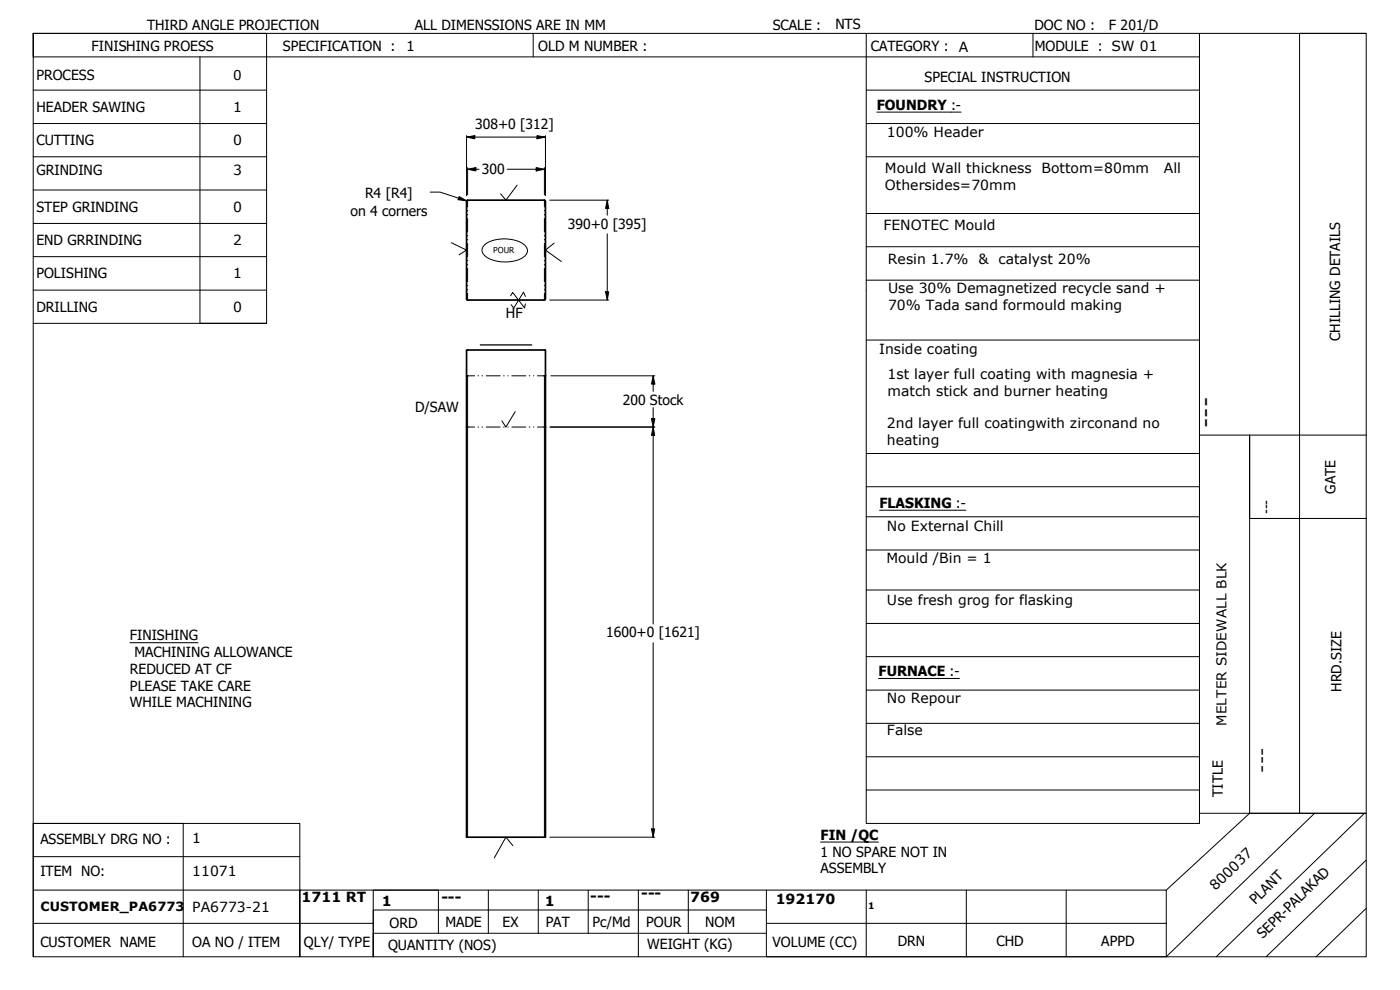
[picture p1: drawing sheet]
<svg xmlns="http://www.w3.org/2000/svg" width="420mm" height="297mm" viewBox="0 0 420 297" stroke-linecap="round" stroke-linejoin="round" font-family="sans-serif">
<!-- layer: Visible (ANSI) -->
<path d="M140 60.4l.1 29.5 23.3 .1M163.4 60.1l.2 .2M163.4 60.1h-23.1l-.3 .2M163.7 60.4v29.3M163.6 89.7l-.2 .3M163.4 112.8h.3M163.7 112.8v-7.8h-23.7v7.8h.3h-.3v15.3h.3h-.3v123.1h23.7v-123.1M163.7 112.8v15.3M163.4 128.1h.3" fill="none" stroke="#000" stroke-width=".51"/>
<!-- layer: Visible Narrow (ANSI) -->
<path d="M140.3 112.8v138.4M163.4 112.8v138.4" fill="none" stroke="#000" stroke-width=".3"/>
<!-- layer: Visible (ANSI) -->
<g fill="none" stroke="#000" stroke-width=".3">
<path d="M140.3 112.8h2.1M143.4 112.8h.2M144.7 112.8h.1M145.9 112.8h4.2M151.1 112.8h.2M152.4 112.8h.1M153.6 112.8h4.2M158.8 112.8h.2M160.1 112.8h.1M161.3 112.8h2.1M140.3 128.1h2.1M143.4 128.1h.2"/>
<path d="M144.7 128.1h.1M145.9 128.1h4.2M151.1 128.1h.2M152.4 128.1h.1M153.6 128.1h4.2M158.8 128.1h.2M160.1 128.1h.1M161.3 128.1h2.1"/>
</g>
<!-- layer: Title (ANSI) -->
<g fill="none" stroke="#000" stroke-width=".3">
<path d="M60 17.1v79.9h20M160 10v7.1M260 10v237.1h100v-3.1M310 10v7.1M360 17.1v226.9h50h-20M360 17.1h-350v-7.1v277.1h400v-277.1h-400h70v87h-70M360 10v7.1M410 10h-20v234h-15v-113.5v25.1h35M10 37.1h70M10 27h70M260 37.1h100M260 27h100"/>
<path d="M263.1 33.6h25.3M10 47h70M10 57h70M260 47h100M10 67h70M10 77h70M260 64.1h100M260 74h100M10 87h70M260 84.1h100M260 102h100M260 136.1h100"/>
<path d="M360 130.5h50M260 146h100M260 155.1h100M264 153.1h25.9M260 165h100M260 177h100M260 187.1h100M260 197h100M260 207.1h100M260 217h100M263.7 203.6h24.3M260 227.1h100"/>
<path d="M260 237h100M10 247.1h45v40M10 257h80M375 244l-25 23.1M394.5 244l-44.5 43.1M409.5 244l-44.5 43.1M410 258l-30 29.1M10 277h102M10 267.1h80M146.6 267.1v12.9M161.5 267.1v12.9M176.5 267.1v12.9"/>
<path d="M191.6 267.1v20M206.6 267.1v12.9M230 267.1v20h120M230 273h-118v14.1M230 277h120M260 267.1v20M290 267.1v20M320 267.1v20M410 272.5l-15 14.6M10 287.1v-40h80v40v-20h260v20M131.6 280v-12.9h-19.6v20M230 280h-118v7.1"/>
</g>
<!-- layer: Sketch Geometry (ANSI) -->
<g fill="none" stroke="#000" stroke-width=".3">
<path d="M155.2 55.5l-3.4 4.6-1.6-1.9M135.4 72.8l4.6 2.2-2.2 1.4M140.3 60.1v2M140.3 63.1v.2M140.3 64.3v.2M140.3 65.5v4.1M140.3 70.6v.2M140.3 71.8v.2M140.3 73v4.1M140.3 78.1v.2M140.3 79.3v.2M145.4 73.5a10.8 10.8 0 0 1 12.2 .1 2.16 2.16 0 0 1-.6 3.7 11.1 11.1 0 0 1-11.6-.7 2.04 2.04 0 0 1 0-3.1z"/>
<path d="M163.4 60.1v2M163.4 63.1v.2M163.4 64.3v.2M163.4 65.5v4.1M163.4 70.6v.2M163.4 71.8v.2M163.4 73v4.1M163.4 78.1v.2M163.4 79.3v.2M166.3 72.9l-2.6 2.1 4.8 3.5M140.3 80.5v4.1M140.3 85.6v.2"/>
<path d="M140.3 86.8v.2M140.3 88v2M153.2 88.8l.7-1.1 3.5 4.7 .3-1.2M157.7 88.9l-.6-1.2-2.9 4.7-.8-1M163.4 80.5v4.1M163.4 85.6v.2M163.4 86.8v.2M163.4 88v2M154.6 123.5l-2.8 4.6-1.2-1.8M153.9 253.7l-2.1-2.5-3.5 6.2"/>
</g>
<path d="M144.1 103.5h15.5" fill="none" stroke="#000" stroke-width=".38"/>
<!-- layer: Dimension (ANSI) -->
<g fill="none" stroke="#000" stroke-width=".3">
<path d="M129.1 57.6h3l7.9 2.6M137.8 59l2.2 1.2-2.5-.3zM140 41.1l2.5-.4v.9zM140 41.1h23.7M140 40.7v18M140.3 50.8l2.5-.5v1zM140.3 50.8h3.5M140.3 50.3v8.2M152.2 50.8h11.2M160.9 50.3l2.5 .5-2.5 .5zM161.2 40.7l2.5 .4-2.5 .5zM163.4 50.3v8.2"/>
<path d="M163.7 40.7v18M165 60.1h17.7M182.2 60.1l.5 2.4h-1zM182.2 60.1v4.5M182.2 70.2v19.8M165 90h17.7M181.7 87.6h1l-.5 2.4zM165.3 112.8h31.2M196 112.8l.5 2.4h-1zM196 112.8v4.7M165 128.1h31.5M195.5 125.6h1l-.5 2.5z"/>
<path d="M196 128.1l.5 2.5h-1zM196 122.3v64.9M196 192.8v58.4M165 251.2h31.5M195.5 248.7h1l-.5 2.5z"/>
</g>
<g fill="#000">
<path d="M137.8 59l2.2 1.2-2.5-.3z" fill-rule="evenodd"/>
<path d="M140 41.1l2.5-.4v.9z" fill-rule="evenodd"/>
<path d="M140.3 50.8l2.5-.5v1z" fill-rule="evenodd"/>
<path d="M160.9 50.3l2.5 .5-2.5 .5z" fill-rule="evenodd"/>
<path d="M161.2 40.7l2.5 .4-2.5 .5z" fill-rule="evenodd"/>
<path d="M182.2 60.1l.5 2.4h-1z" fill-rule="evenodd"/>
<path d="M181.7 87.6h1l-.5 2.4z" fill-rule="evenodd"/>
<path d="M196 112.8l.5 2.4h-1z" fill-rule="evenodd"/>
<path d="M195.5 125.6h1l-.5 2.5z" fill-rule="evenodd"/>
<path d="M196 128.1l.5 2.5h-1z" fill-rule="evenodd"/>
<path d="M195.5 248.7h1l-.5 2.5z" fill-rule="evenodd"/>
</g>
<!-- layer: Symbol (ANSI) -->
<path d="M39 192.8h20.4M246.3 252.7h17.4" fill="none" stroke="#000" stroke-width=".3"/>
<text font-size="6.9" x="364.2" y="128.4" transform="rotate(-90 364.2 128.4)">---</text>
<text font-size="5.5" x="380.6" y="231.8" transform="rotate(-90 380.6 231.8)">---</text>
<text font-size="4.6" x="381.3" y="154.4" transform="rotate(-90 381.3 154.4)">---</text>
<g font-size="4.2">
<text x="44.1" y="8.9">THIRD ANGLE PROJECTION</text>
<text x="124.5" y="8.9">ALL DIMENSSIONS ARE IN MM</text>
<text x="231.9" y="8.9">SCALE :</text>
<text x="250.7" y="8.8">NTS</text>
<text x="310.5" y="8.9">DOC NO :</text>
<text x="332.8" y="9">F 201/D</text>
<text x="27.5" y="15.2">FINISHING PROESS</text>
<text x="84.9" y="15.2">SPECIFICATION :</text>
<text x="121.9" y="15.2">1</text>
<text x="161.5" y="15.2">OLD M NUMBER :</text>
<text x="261.3" y="15.2">CATEGORY :</text>
<text x="287.8" y="15.7">A</text>
<text x="310.6" y="15.2">MODULE : SW 01</text>
<text x="10.9" y="24.1">PROCESS</text>
<text x="277.5" y="24.6">SPECIAL INSTRUCTION</text>
<text x="10.9" y="33.6">HEADER SAWING</text>
<text x="70" y="33.6">1</text>
<text x="263.1" y="32.9">FOUNDRY :-</text>
<text x="142.6" y="38.8">308+0 [312]</text>
<text x="266.2" y="41.2">100% Header</text>
<text x="10.9" y="43.5">CUTTING</text>
<text x="70" y="43.5">0</text>
<text x="10.9" y="52.5">GRINDING</text>
<text x="70" y="52.5">3</text>
<text x="144.6" y="52.3">300</text>
<text x="265.6" y="51.9">Mould Wall thickness</text>
<text x="312.6" y="51.9">Bottom=80mm</text>
<text x="349.3" y="51.9">All</text>
<text x="109.6" y="59.3">R4 [R4]</text>
<text x="265.6" y="57">Othersides=70mm</text>
<text x="10.9" y="63.7">STEP GRINDING</text>
<text x="70" y="63.7">0</text>
<text x="105.2" y="64.7">on 4 corners</text>
<text x="170.4" y="68.6">390+0 [395]</text>
<text x="265.2" y="69.1">FENOTEC Mould</text>
<text x="10.9" y="73.4">END GRRINDING</text>
<text x="70" y="73.5">2</text>
<text x="10.9" y="83.5">POLISHING</text>
<text x="70" y="83.4">1</text>
<text x="266.4" y="79.2">Resin 1.7%</text>
<text x="293.7" y="79.2">&amp; catalyst 20%</text>
<text x="266.5" y="87.8">Use 30% Demagnetized recycle sand +</text>
<text x="10.9" y="93.6">DRILLING</text>
<text x="70" y="93.7">0</text>
<text x="151.8" y="95.4">HF</text>
<text x="266.5" y="92.9">70% Tada sand formould making</text>
<text x="263.8" y="106.2">Inside coating</text>
<text x="402.2" y="102.3" transform="rotate(-90 402.2 102.3)">CHILLING DETAILS</text>
<text x="266.4" y="113.7">1st layer full coating with magnesia +</text>
<text x="266.4" y="118.8">match stick and burner heating</text>
<text x="124.6" y="123.6">D/SAW</text>
<text x="186.9" y="121.5">200 Stock</text>
<text x="266.2" y="128.4">2nd layer full coatingwith zirconand no</text>
<text x="266.2" y="133.5">heating</text>
<text x="400.8" y="148.1" transform="rotate(-90 400.8 148.1)">GATE</text>
<text x="264" y="152.4">FLASKING :-</text>
<text x="266.2" y="159.3">No External Chill</text>
<text x="266" y="168.8">Mould /Bin = 1</text>
<text x="266.2" y="181.4">Use fresh grog for flasking</text>
<text x="181.9" y="191.2">1600+0 [1621]</text>
<text x="39" y="192.1">FINISHING</text>
<text x="40.3" y="197.2">MACHINING ALLOWANCE</text>
<text x="39" y="202.2">REDUCED AT CF</text>
<text x="263.7" y="202.9">FURNACE :-</text>
<text x="39" y="207.2">PLEASE TAKE CARE</text>
<text x="402.6" y="207.6" transform="rotate(-90 402.6 207.6)">HRD.SIZE</text>
<text x="39" y="212.2">WHILE MACHINING</text>
<text x="266.2" y="210.9">No Repour</text>
<text x="266.2" y="220.4">False</text>
<text x="367" y="239.1" transform="rotate(-90 367 239.1)">TITLE</text>
<text x="246.3" y="252">FIN /QC</text>
<text x="12.1" y="253.1">ASSEMBLY DRG NO :</text>
<text x="57.7" y="253">1</text>
<text x="246.3" y="257">1 NO SPARE NOT IN</text>
<text x="12.1" y="262.9">ITEM NO:</text>
<text x="57.7" y="262.9">11071</text>
<text x="246.3" y="262.1">ASSEMBLY</text>
<text x="192.5" y="269.5">---</text>
<text x="364.7" y="267.4" transform="rotate(-44 364.7 267.4)">800037</text>
<text x="57.7" y="273.7">PA6773-21</text>
<text x="90.5" y="270.7">1711 RT</text>
<text x="114.6" y="271.8">1</text>
<text x="132.5" y="270.6">---</text>
<text x="163.5" y="271.9">1</text>
<text x="177.2" y="270.4">---</text>
<text x="207.1" y="270.6">769</text>
<text x="232.8" y="271.1">192170</text>
<text x="376.7" y="271.5" transform="rotate(-44 376.7 271.5)">PLANT</text>
<text x="116.9" y="278.5">ORD</text>
<text x="133.7" y="278.1">MADE</text>
<text x="150.8" y="278.1">EX</text>
<text x="163.8" y="278.1">PAT</text>
<text x="177.9" y="278.2">Pc/Md</text>
<text x="193.9" y="278.1">POUR</text>
<text x="211.6" y="278.1">NOM</text>
<text x="379" y="281.7" transform="rotate(-44 379 281.7)">SEPR-PALAKAD</text>
<text x="12.1" y="284">CUSTOMER NAME</text>
<text x="57.7" y="284.1">OA NO / ITEM</text>
<text x="91.2" y="284.2">QLY/ TYPE</text>
<text x="116.5" y="285">QUANTITY (NOS)</text>
<text x="194.2" y="284.6">WEIGHT (KG)</text>
<text x="231.8" y="284.1">VOLUME (CC)</text>
<text x="269.4" y="283.9">DRN</text>
<text x="299" y="284">CHD</text>
<text x="330.5" y="283.9">APPD</text>
</g>
<g font-size="4.1">
<text x="70" y="24.1">0</text>
<text x="368.1" y="217.8" transform="rotate(-90 368.1 217.8)">MELTER SIDEWALL BLK</text>
</g>
<text font-size="3.8" x="12.1" y="273.5">CUSTOMER_PA6773</text>
<text font-size="2.7" x="260.5" y="272.7">1</text>
<text font-size="2.5" x="148" y="75.9" transform="rotate(1 148 75.9)">POUR</text>
</svg>
